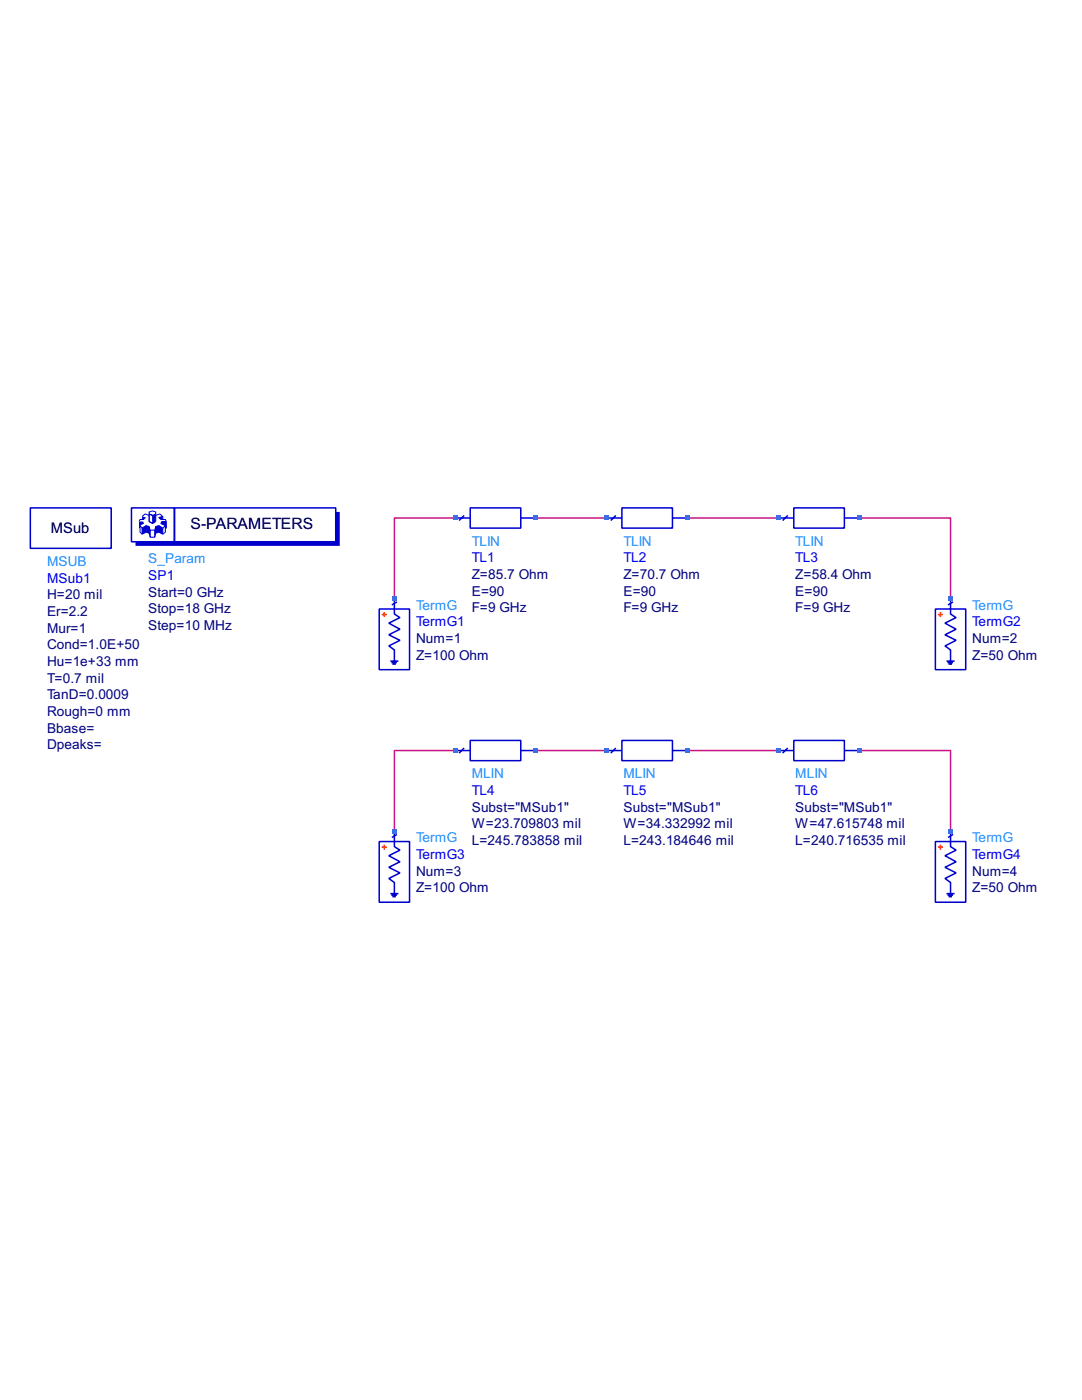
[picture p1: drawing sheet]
<svg xmlns="http://www.w3.org/2000/svg" width="216mm" height="279mm" viewBox="0 0 216 279" stroke-linecap="round" stroke-linejoin="round" font-family="sans-serif">
<path d="M90.8 103.4h-12.1v16.1M106.9 103.4h14.2M137.2 103.4h18.2M171.5 103.4h18.2v16.1M90.8 149.8h-12.1v16.1M106.9 149.8h14.2M137.2 149.8h18.2M171.5 149.8h18.2v16.1" fill="none" stroke="#c71585" stroke-width=".3"/>
<path d="M6.1 101.4h16.1v8h-16.1zM26.2 101.4h8.6v6.7h-8.6zM34.8 101.4h32.2v6.7h-32.2z" fill="none" stroke="#0000cd" stroke-width=".3"/>
<g fill="none" stroke="#0000cd" stroke-width=".2">
<path d="M28.3 105.4l.9-.5v1.3l-.9 .4zM28.3 105.4l-.4-.5v1.3l.4 .4M28.8 103.7h-.9l-.2 .4M29.2 104.9l.6 .2v1.3l-.6-.2M29.8 102.2l.7-.2 .6 .2v.4l-.6 .3-.7-.3zM29.8 102.6v1.5l.7 .4 .6-.4v-1.5M29.8 102.9l-.8-.3-.7 .5M29.8 106.4l.2 .8M29.8 105.1l.2 .7M30 107.2h.9M30 105.8v1.4M30 105.8h.9"/>
<path d="M30.9 105.8v1.4M31.1 102.9l.8-.3 .6 .5M31.1 106.4l-.2 .8M31.1 105.1l-.2 .7M31.7 104.9l.8 .5v1.2l-.8-.4zM31.7 104.9l-.6 .2v1.3l.6-.2M32.5 103.7v-.6l-.8 .2 .4 .4h.9l.2 .4M32.5 105.4l.5-.5v1.3l-.5 .4M33.2 104.1v1.3h-.2M33.2 104.1h-.9l-.2 .4 .9 .4"/>
</g>
<g fill="#0000cd">
<path d="M27 108.1h40v-5.9h.8v6.7h-40.8z"/>
<path d="M30.5 102.9l.6-.3v1.5l-.6 .4z"/>
</g>
<path d="M29.8 102.6l.7 .3v1.6l-.7-.4zM29.8 102.6l.7 .3M31 105.1v2.1" fill="none" stroke="#0000cd" stroke-width=".2"/>
<g fill="#0000cd">
<path d="M28.3 105.4l.9-.5v1.3l-.9 .4z"/>
<path d="M31.1 105.1l.6-.2v1.3l-.6 .2z"/>
<path d="M31.7 104.9l.8 .5v1.2l-.8-.4z"/>
<path d="M32.3 104.1h.9v1.3h-.2v-.5l-.9-.4z"/>
<path d="M31.7 103.3l.8-.2v.6h-.4z"/>
<path d="M29.2 104.9l.6 .2 .2 .7v1.4l-.2-.8-.6-.2z"/>
<path d="M28.3 103.1l.9 .2-.4 .4h-.5z"/>
<path d="M27.7 104.1h.9l.2 .4-.9 .4v.5h-.2z"/>
</g>
<g fill="none" stroke="#0000cd" stroke-width=".3">
<path d="M78.7 119.5v3l1.1 .8-2.2 1.1 2.2 1.2-2.2 1.1 2.2 1.1-2.2 1.1 1.1 .8v2.2M91.1 103.4h2.7M92.6 102.9l-1 1M93.8 101.4h10.1v4h-10.1zM103.9 103.4h2.7M121.4 103.4h2.7M122.9 102.9l-1 1M124.1 101.4h10.1v4h-10.1zM134.2 103.4h2.7M155.7 103.4h2.7M157.2 102.9l-1 1M158.4 101.4h10.1v4h-10.1z"/>
<path d="M168.5 103.4h2.7M189.7 119.5v3l1.1 .8-2.2 1.1 2.2 1.2-2.2 1.1 2.2 1.1-2.2 1.1 1.1 .8v2.2M75.7 121.5h6v12.1h-6zM77.9 131.9h1.6M78.1 132.2h1.1M78.3 132.5h.7M79.2 120.1l-1 .6M186.6 121.5h6.1v12.1h-6.1zM188.9 131.9h1.6M189.1 132.2h1.1M189.3 132.5h.7M190.2 120.1l-1 .6"/>
<path d="M91.1 149.8h2.7M92.6 149.3l-1 1M93.8 147.8h10.1v4h-10.1zM103.9 149.8h2.7M121.4 149.8h2.7M122.9 149.3l-1 1M124.1 147.8h10.1v4h-10.1zM134.2 149.8h2.7M155.7 149.8h2.7M157.2 149.3l-1 1M158.4 147.8h10.1v4h-10.1zM168.5 149.8h2.7"/>
<path d="M75.7 168h6v12.1h-6zM77.9 178.3h1.6M78.1 178.6h1.1M78.3 178.9h.7M78.7 165.9v3.1l1.1 .7-2.2 1.1 2.2 1.2-2.2 1.1 2.2 1.1-2.2 1.1 1.1 .8v2.2M79.2 166.5l-1 .6M186.6 168h6.1v12.1h-6.1zM188.9 178.3h1.6M189.1 178.6h1.1M189.3 178.9h.7M189.7 165.9v3.1l1.1 .7-2.2 1.1 2.2 1.2-2.2 1.1 2.2 1.1-2.2 1.1 1.1 .8v2.2M190.2 166.5l-1 .6"/>
</g>
<path d="M76.2 122.6h1M76.7 122.1v1.1M187.1 122.6h1.1M187.7 122.1v1.1M76.2 169.1h1M76.7 168.6v1M187.1 169.1h1.1M187.7 168.6v1" fill="none" stroke="#ff4500" stroke-width=".3"/>
<g fill="#4169e1">
<path d="M78.3 165.5h.8v.8h-.8z"/>
<path d="M78.3 119.1h.8v.8h-.8z"/>
<path d="M90.4 149.4h.8v.8h-.8z"/>
<path d="M90.4 103h.8v.8h-.8z"/>
<path d="M106.5 149.4h.8v.8h-.8z"/>
<path d="M106.5 103h.8v.8h-.8z"/>
<path d="M120.7 149.4h.8v.8h-.8z"/>
<path d="M120.7 103h.8v.8h-.8z"/>
<path d="M136.8 149.4h.8v.8h-.8z"/>
<path d="M136.8 103h.8v.8h-.8z"/>
<path d="M155 149.4h.8v.8h-.8z"/>
<path d="M155 103h.8v.8h-.8z"/>
<path d="M171.1 149.4h.8v.8h-.8z"/>
<path d="M171.1 103h.8v.8h-.8z"/>
<path d="M189.3 165.5h.8v.8h-.8z"/>
<path d="M189.3 119.1h.8v.8h-.8z"/>
</g>
<text font-size="3.1" x="38" y="105.6">S-PARAMETERS</text>
<text font-size="2.9" x="10.1" y="106.3">MSub</text>
<g font-size="2.7" fill="#1e90ff">
<text x="9.4" y="112.9">MSUB</text>
<text x="29.6" y="112.4">S_Param</text>
<text x="94.1" y="108.9">TLIN</text>
<text x="124.4" y="108.9">TLIN</text>
<text x="158.7" y="108.9">TLIN</text>
<text x="83" y="121.7">TermG</text>
<text x="194" y="121.7">TermG</text>
<text x="94.1" y="155.3">MLIN</text>
<text x="124.4" y="155.3">MLIN</text>
<text x="158.7" y="155.3">MLIN</text>
<text x="83" y="168.1">TermG</text>
<text x="194" y="168.1">TermG</text>
</g>
<g font-size="2.7" fill="#00f">
<text x="94.1" y="112.2">TL1</text>
<text x="124.4" y="112.2">TL2</text>
<text x="158.7" y="112.2">TL3</text>
<text x="9.4" y="116.3">MSub1</text>
<text x="29.6" y="115.7">SP1</text>
<text x="83" y="125">TermG1</text>
<text x="194" y="125">TermG2</text>
<text x="94.1" y="158.6">TL4</text>
<text x="124.4" y="158.6">TL5</text>
<text x="158.7" y="158.6">TL6</text>
<text x="83" y="171.4">TermG3</text>
<text x="194" y="171.4">TermG4</text>
</g>
<g font-size="2.7" fill="#000080">
<text x="9.4" y="119.6">H=20 mil</text>
<text x="29.6" y="119.1">Start=0 GHz</text>
<text x="94.1" y="115.5">Z=85.7 Ohm</text>
<text x="94.1" y="118.9">E=90</text>
<text x="124.4" y="115.5">Z=70.7 Ohm</text>
<text x="124.4" y="118.9">E=90</text>
<text x="158.7" y="115.5">Z=58.4 Ohm</text>
<text x="158.7" y="118.9">E=90</text>
<text x="9.4" y="122.9">Er=2.2</text>
<text x="29.6" y="122.4">Stop=18 GHz</text>
<text x="29.6" y="125.7">Step=10 MHz</text>
<text x="94.1" y="122.2">F=9 GHz</text>
<text x="124.4" y="122.2">F=9 GHz</text>
<text x="158.7" y="122.2">F=9 GHz</text>
<text x="9.4" y="126.2">Mur=1</text>
<text x="9.4" y="129.6">Cond=1.0E+50</text>
<text x="83" y="128.4">Num=1</text>
<text x="83" y="131.7">Z=100 Ohm</text>
<text x="194" y="128.4">Num=2</text>
<text x="194" y="131.7">Z=50 Ohm</text>
<text x="9.4" y="132.9">Hu=1e+33 mm</text>
<text x="9.4" y="136.2">T=0.7 mil</text>
<text x="9.4" y="139.6">TanD=0.0009</text>
<text x="9.4" y="142.9">Rough=0 mm</text>
<text x="9.4" y="146.2">Bbase=</text>
<text x="9.4" y="149.5">Dpeaks=</text>
<text x="94.1" y="162">Subst=&quot;MSub1&quot;</text>
<text x="124.4" y="162">Subst=&quot;MSub1&quot;</text>
<text x="158.7" y="162">Subst=&quot;MSub1&quot;</text>
<text x="94.1" y="165.3">W=23.709803 mil</text>
<text x="124.4" y="165.3">W=34.332992 mil</text>
<text x="158.7" y="165.3">W=47.615748 mil</text>
<text x="94.1" y="168.6">L=245.783858 mil</text>
<text x="124.4" y="168.6">L=243.184646 mil</text>
<text x="158.7" y="168.6">L=240.716535 mil</text>
<text x="83" y="174.8">Num=3</text>
<text x="83" y="178.1">Z=100 Ohm</text>
<text x="194" y="174.8">Num=4</text>
<text x="194" y="178.1">Z=50 Ohm</text>
</g>
</svg>
